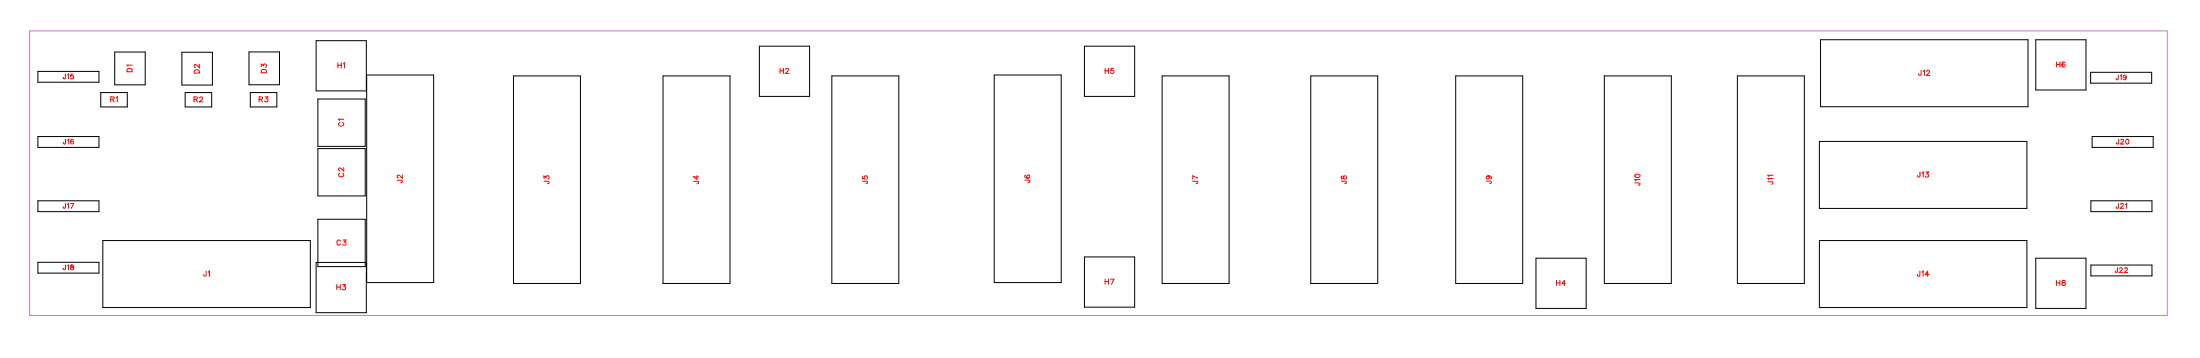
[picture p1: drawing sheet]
<svg xmlns="http://www.w3.org/2000/svg" width="305mm" height="50mm" viewBox="0 0 305 50" stroke-linecap="round" stroke-linejoin="round" font-family="sans-serif">
<path d="M4.1 4.3h295.9v39.3h-295.9z" fill="none" stroke="#bf80bf" stroke-width=".14"/>
<g fill="none" stroke="#000" stroke-width=".14">
<path d="M5.2 9.9h8.5v1.5h-8.5zM5.2 18.9h8.5v1.5h-8.5zM13.9 12.8h3.7v2h-3.7zM15.9 7.2h4.2v4.5h-4.2zM25.2 7.2h4.2v4.6h-4.2zM25.6 12.8h3.7v2h-3.7zM34.5 7.2h4.2v4.5h-4.2zM34.6 12.8h3.7v2h-3.7zM43.8 5.6h6.9v7h-6.9zM44 13.7h6.6v6.6h-6.6zM50.8 10.4h9.2v28.7h-9.2zM71.1 10.5h9.2v28.7h-9.2z"/>
<path d="M91.8 10.5h9.3v28.7h-9.3zM105.1 6.4h7v6.9h-7zM115.1 10.5h9.3v28.7h-9.3zM137.6 10.4h9.3v28.7h-9.3zM150.1 6.4h7v6.9h-7zM160.9 10.5h9.2v28.7h-9.2zM181.4 10.5h9.3v28.7h-9.3zM201.5 10.5h9.3v28.7h-9.3zM222.1 10.5h9.3v28.7h-9.3zM240.5 10.5h9.3v28.7h-9.3zM251.9 19.6h28.7v9.2h-28.7zM252 5.5h28.7v9.3h-28.7z"/>
<path d="M281.8 5.5h7v7h-7zM289.4 10h8.4v1.5h-8.4zM289.6 18.9h8.5v1.5h-8.5zM5.2 27.8h8.5v1.5h-8.5zM5.2 36.3h8.5v1.5h-8.5zM14.2 33.3h28.8v9.3h-28.8zM43.8 36.3h6.9v7h-6.9zM44 20.6h6.6v6.5h-6.6zM44 30.3h6.6v6.6h-6.6zM150.1 35.6h7v6.9h-7zM212.6 35.7h7v7h-7zM251.9 33.3h28.7v9.3h-28.7z"/>
<path d="M281.8 35.7h7v7h-7zM289.4 27.8h8.5v1.5h-8.5zM289.4 36.7h8.5v1.5h-8.5z"/>
</g>
<g fill="none" stroke="#f00" stroke-width=".14">
<path d="M9.1 10.2l-.1 .7h-.2l-.1-.2M9.1 19.3l-.1 .6h-.2v-.2M9.3 10.4l.2-.2v.7M9.3 19.4l.2-.1v.6M10.1 10.2h-.3v.3a.23 .23 0 0 1 .3 0 .23 .23 0 0 1 0 .4 .23 .23 0 0 1-.3-.1M10.1 19.4v-.1a.3 .3 0 0 0-.3 .3 .3 .3 0 0 0 .3 .3 .21 .21 0 0 0 0-.4 .21 .21 0 0 0-.3 .2M15.3 13.7h.4l.1-.2-.2-.1h-.3v.7M15.6 13.7l.2 .4M16.1 13.5l.1-.1v.7M17.7 9.5h.5l.1 .4h-.7zM18.3 9h-.7l.1 .2M26.9 13.7h.4v-.2l-.1-.1h-.3v.7"/>
<path d="M27 9.7h.5l.1 .4h-.7zM27.1 13.7l.2 .4M27.6 8.9v.5l-.6-.5-.1 .3 .2 .1M27.6 13.6l.2-.2 .2 .1-.4 .6h.5M35.9 13.7h.4v-.2l-.1-.1h-.3v.7M36.1 13.7l.2 .4M36.2 9.2v-.3l.2 .2a.24 .24 0 0 1 .4-.2 .24 .24 0 0 1-.1 .4M36.3 9.7h.5l.1 .4h-.7zM36.7 13.4h.4l-.2 .3a.24 .24 0 0 1 .1 .4 .24 .24 0 0 1-.4-.1M46.8 8.7v.7M46.8 9h.4M47 17a.26 .26 0 0 0-.1 .2 .26 .26 0 0 0 .2 .3h.2a.26 .26 0 0 0 .3-.3 .26 .26 0 0 0-.2-.2"/>
<path d="M47.2 8.7v.7M47.5 8.8l.2-.1v.7M47.6 16.5h-.7l.1 .2M108 9.5v.7M108 9.8h.4M108.4 9.5v.7M108.8 9.6l.1-.1 .3 .1-.5 .6h.5M153 9.8h.5M153 9.5v.7M153.5 9.5v.7M154.1 9.5h-.3v.3a.25 .25 0 0 1 .3 0 .25 .25 0 0 1 0 .3 .25 .25 0 0 1-.4-.1M265.9 9.7v.7h-.2l-.1-.2"/>
<path d="M266.2 9.9l.2-.2v.7M266.7 9.9l.1-.2 .3 .2-.4 .5h.4M284.7 8.6v.7M284.7 8.9h.5M285.2 8.6v.7M285.8 8.7v-.1a.35 .35 0 0 0-.4 .3 .35 .35 0 0 0 .2 .4 .22 .22 0 0 0 .3-.2 .22 .22 0 0 0-.2-.3 .22 .22 0 0 0-.3 .2M293.2 10.4v.6h-.2l-.1-.2M293.3 19.3l-.1 .6h-.2v-.2M293.5 10.5l.2-.1v.6M293.6 19.4v-.1h.2l.2 .2-.5 .4h.5M294.3 10.6a.21 .21 0 0 1-.3 .2 .21 .21 0 0 1 0-.4 .21 .21 0 0 1 .3 .1l-.1 .5-.3-.1M294.3 19.3a.3 .3 0 0 1 .4 .3 .3 .3 0 0 1-.4 .3v-.3z"/>
<path d="M9.1 36.7l-.1 .6h-.2l-.1-.2M9.1 28.2l-.1 .6h-.2l-.1-.2M9.3 36.8l.2-.1v.6M9.3 28.3l.2-.1v.6M9.8 28.2h.4l-.3 .6M9.8 36.7v.2a.27 .27 0 0 1 .3 .1 .27 .27 0 0 1 0 .3h-.3a.27 .27 0 0 1 0-.3 .27 .27 0 0 1 .3-.1v-.2zM28.5 37.5v.7h-.2l-.1-.2M28.8 37.6l.2-.1v.7M46.6 39.4v.7M46.6 39.7h.5M47 24a.26 .26 0 0 0-.1 .3 .26 .26 0 0 0 .2 .2h.2a.26 .26 0 0 0 .3-.2 .26 .26 0 0 0-.2-.3M47.1 39.4v.7"/>
<path d="M47.2 33.4a.26 .26 0 0 0-.3-.2 .26 .26 0 0 0-.3 .3v.1a.26 .26 0 0 0 .3 .3 .26 .26 0 0 0 .3-.1M47.4 39.4h.4l-.2 .3a.24 .24 0 0 1 .2 .3 .24 .24 0 0 1-.4 0M47.5 33.2h.4l-.2 .3a.24 .24 0 0 1 .1 .4 .24 .24 0 0 1-.4-.1M47.6 23.2v.5l-.6-.5-.1 .3 .1 .1M55 24.9l.6 .1 .1 .2-.2 .1M55.7 24.2v.5l-.6-.5-.1 .3 .2 .1M75.3 25.1h.7v.2l-.2 .1M75.3 24.7v-.3l.3 .2a.24 .24 0 0 1 .4-.2 .24 .24 0 0 1-.1 .4M96 25.1h.7v.3h-.2M96.5 24.3v.5l-.5-.3h.7M119.4 25.1h.6l.1 .2-.3 .1M119.4 24.4v.3l.3 .1a.25 .25 0 0 1 0-.4 .25 .25 0 0 1 .3 0 .25 .25 0 0 1 0 .4"/>
<path d="M141.9 24.9l.6 .1v.2l-.2 .1M142 24.2l-.1 .1a.35 .35 0 0 0 .2 .4 .35 .35 0 0 0 .5-.3 .22 .22 0 0 0-.2-.2 .22 .22 0 0 0-.3 .2 .22 .22 0 0 0 .2 .3M153 38.6v.7M153 39h.5M153.5 38.6v.7M153.7 38.6h.5l-.3 .7M165.1 25.1h.6l.1 .2-.2 .1M165.8 24.7l-.7-.4v.5M185.7 25.1h.6v.2l-.2 .1M185.7 24.4v.3l.1 .1 .3-.5a.24 .24 0 0 1 .3 .3 .24 .24 0 0 1-.3 .2l-.2-.4zM205.7 25.1h.7v.2l-.2 .1M206 24.3a.22 .22 0 0 1 .2 .3 .22 .22 0 0 1-.4 .1 .22 .22 0 0 1 0-.3l.2-.1a.34 .34 0 0 1 .4 .3l-.1 .1"/>
<path d="M215.5 38.8v.7M215.5 39.1h.4M215.9 38.8v.7M216.7 39.3h-.5l.4-.5v.7M226.3 25.3h.7v.3h-.2M226.3 24.2a.35 .35 0 0 1 .5-.1 .35 .35 0 0 1 .2 .4 .35 .35 0 0 1-.4 .1 .35 .35 0 0 1-.3-.4zM227 24.9h-.7l.1 .1M244.7 25.1l.7 .1v.2l-.2 .1M245.4 24.7h-.7l.2 .2M245.4 24.2h-.7l.2 .2M265.8 37.5l-.1 .7h-.2l-.1-.2M265.8 23.8l-.1 .6-.2 .1-.1-.2"/>
<path d="M266 37.6l.2-.1v.7M266.1 23.9l.1-.1v.7M266.6 23.8h.3l-.2 .3a.24 .24 0 0 1 .2 .4 .24 .24 0 0 1-.4-.1M267 38h-.5l.3-.5v.7M284.7 38.8v.7M284.7 39.1h.4M285.1 38.8v.7M285.5 38.8v.2l.4 .3a.24 .24 0 0 1-.2 .2 .24 .24 0 0 1-.3-.2l.5-.3-.1-.2zM293.1 37v.6l-.2 .1-.1-.2M293.3 28.2l-.1 .6h-.2l-.1-.2M293.4 37.2l.1-.1 .2-.1 .1 .2-.4 .5h.4M293.6 28.3v-.1h.2l.1 .1-.4 .5h.5"/>
<path d="M294.1 37.2l.1-.1 .2-.1 .1 .2-.4 .5h.4M294.2 28.3l.2-.1v.6"/>
</g>
<g font-size="1.2" fill="#fff">
<text x="18.6" y="10" transform="rotate(-90 18.6 10)">D1</text>
<text x="27.9" y="10.2" transform="rotate(-90 27.9 10.2)">D2</text>
<text x="37.2" y="10.1" transform="rotate(-90 37.2 10.1)">D3</text>
<text x="46.7" y="9.7">H1</text>
<text x="107.9" y="10.5">H2</text>
<text x="152.9" y="10.5">H5</text>
<text x="265.5" y="10.7">J12</text>
<text x="284.6" y="9.6">H6</text>
<text x="15.3" y="14.4">R1</text>
<text x="26.8" y="14.4">R2</text>
<text x="35.8" y="14.4">R3</text>
<text x="47.9" y="17.5" transform="rotate(-90 47.9 17.5)">C1</text>
<text x="47.9" y="24.5" transform="rotate(-90 47.9 24.5)">C2</text>
<text x="56" y="25.3" transform="rotate(-90 56 25.3)">J2</text>
<text x="76.3" y="25.5" transform="rotate(-90 76.3 25.5)">J3</text>
<text x="97" y="25.5" transform="rotate(-90 97 25.5)">J4</text>
<text x="120.4" y="25.5" transform="rotate(-90 120.4 25.5)">J5</text>
<text x="142.9" y="25.3" transform="rotate(-90 142.9 25.3)">J6</text>
<text x="166.1" y="25.5" transform="rotate(-90 166.1 25.5)">J7</text>
<text x="186.7" y="25.5" transform="rotate(-90 186.7 25.5)">J8</text>
<text x="206.7" y="25.5" transform="rotate(-90 206.7 25.5)">J9</text>
<text x="227.3" y="25.7" transform="rotate(-90 227.3 25.7)">J10</text>
<text x="245.7" y="25.5" transform="rotate(-90 245.7 25.5)">J11</text>
<text x="265.4" y="24.8">J13</text>
<text x="46.6" y="34.2">C3</text>
<text x="28.1" y="38.5">J1</text>
<text x="46.6" y="40.4">H3</text>
<text x="152.9" y="39.6">H7</text>
<text x="215.4" y="39.8">H4</text>
<text x="265.4" y="38.5">J14</text>
<text x="284.6" y="39.8">H8</text>
</g>
<g font-size="1.1" fill="#fff">
<text x="8.7" y="11.2">J15</text>
<text x="292.9" y="11.3">J19</text>
<text x="8.7" y="20.2">J16</text>
<text x="292.9" y="20.2">J20</text>
<text x="8.7" y="29.1">J17</text>
<text x="292.9" y="29.1">J21</text>
<text x="8.7" y="37.6">J18</text>
<text x="292.7" y="38">J22</text>
</g>
</svg>
